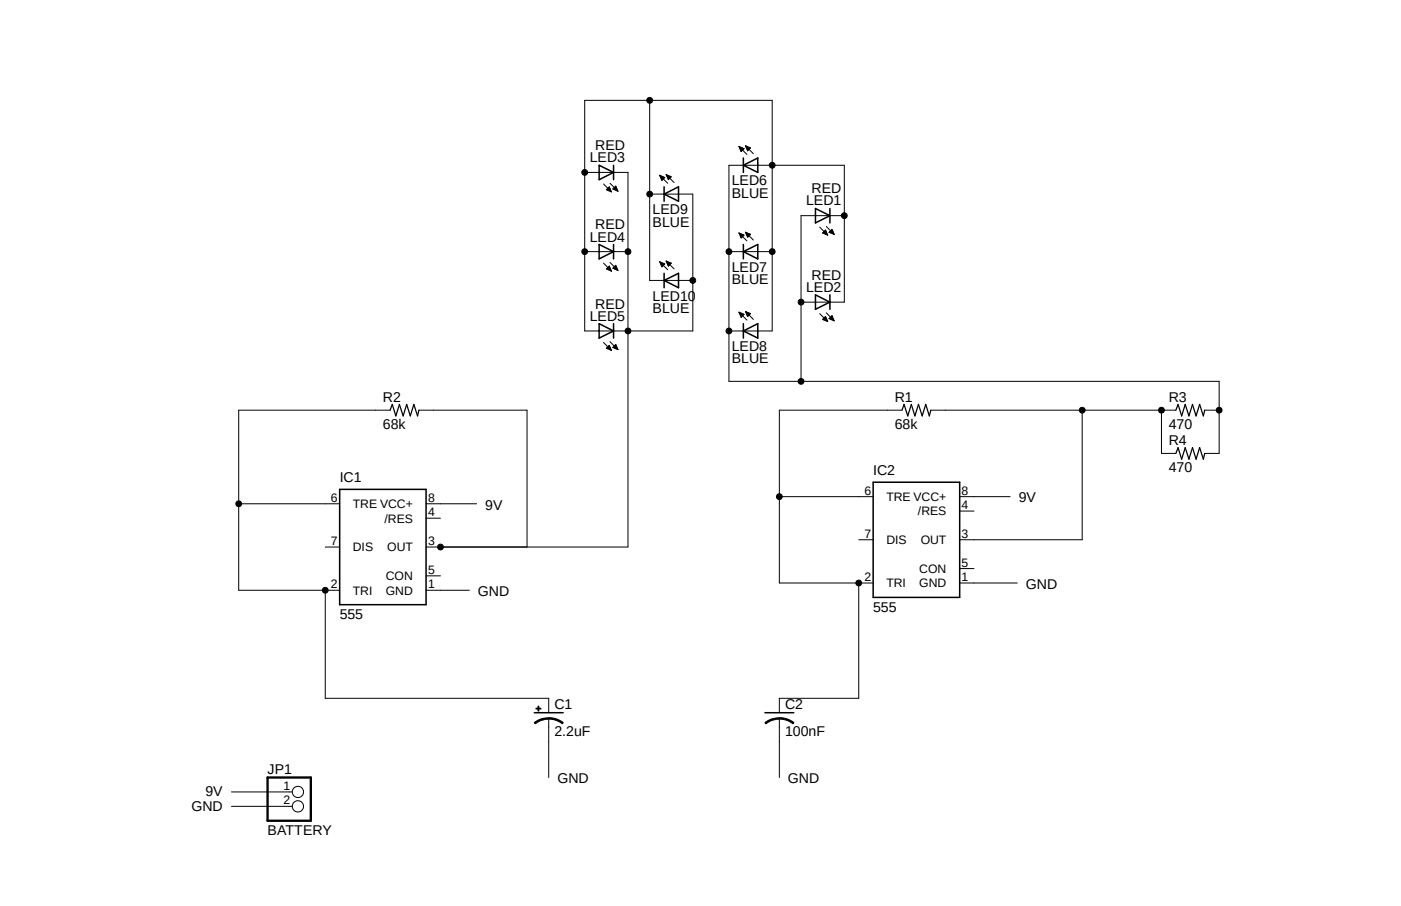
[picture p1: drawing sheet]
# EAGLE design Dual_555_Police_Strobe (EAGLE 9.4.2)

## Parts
C1  2.2uF  CPOL-USE2.5-6  [E2,5-6]
C2  100nF  C-US025-050X050  [C025-050X050]
IC1  555  555P  [DIP08]
IC2  555  555P  [DIP08]
JP1  BATTERY  PINHD-1X2  [1X02]
LED1  RED  LED5MM  [LED5MM]
LED2  RED  LED5MM  [LED5MM]
LED3  RED  LED5MM  [LED5MM]
LED4  RED  LED5MM  [LED5MM]
LED5  RED  LED5MM  [LED5MM]
LED6  BLUE  LED5MM  [LED5MM]
LED7  BLUE  LED5MM  [LED5MM]
LED8  BLUE  LED5MM  [LED5MM]
LED9  BLUE  LED5MM  [LED5MM]
LED10  BLUE  LED5MM  [LED5MM]
R1  68k  R-US_0207/10  [0207/10]
R2  68k  R-US_0207/10  [0207/10]
R3  470  R-US_0207/10  [0207/10]
R4  470  R-US_0207/10  [0207/10]

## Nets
9V: IC1.8(VCC+) IC2.8(VCC+) JP1.1
GND: C1.- C2.2 IC1.1(GND) IC2.1(GND) JP1.2
N$1: C1.+ IC1.2(TRI) IC1.6(TRE) R2.1
N$3: C2.1 IC2.2(TRI) IC2.6(TRE) R1.1
N$4: IC1.3(OUT) LED3.K(C) LED4.K(C) LED5.K(C) LED9.A LED10.A R2.2
N$5: LED1.A LED2.A LED6.K(C) LED7.K(C) LED8.K(C) R3.2 R4.2
N$6: IC2.3(OUT) R1.2 R3.1 R4.1
N$8: LED1.K(C) LED2.K(C) LED3.A LED4.A LED5.A LED6.A LED7.A LED8.A LED9.K(C) LED10.K(C)
Unconnected: IC1.4(/RES) IC1.5(CON) IC1.7(DIS) IC2.4(/RES) IC2.5(CON) IC2.7(DIS)

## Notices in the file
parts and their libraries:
SparkFun-IC-Special-Function: Licensing: Creative Commons ShareAlike 4.0 International - https://creativecommons.org/licenses/by-sa/4.0
